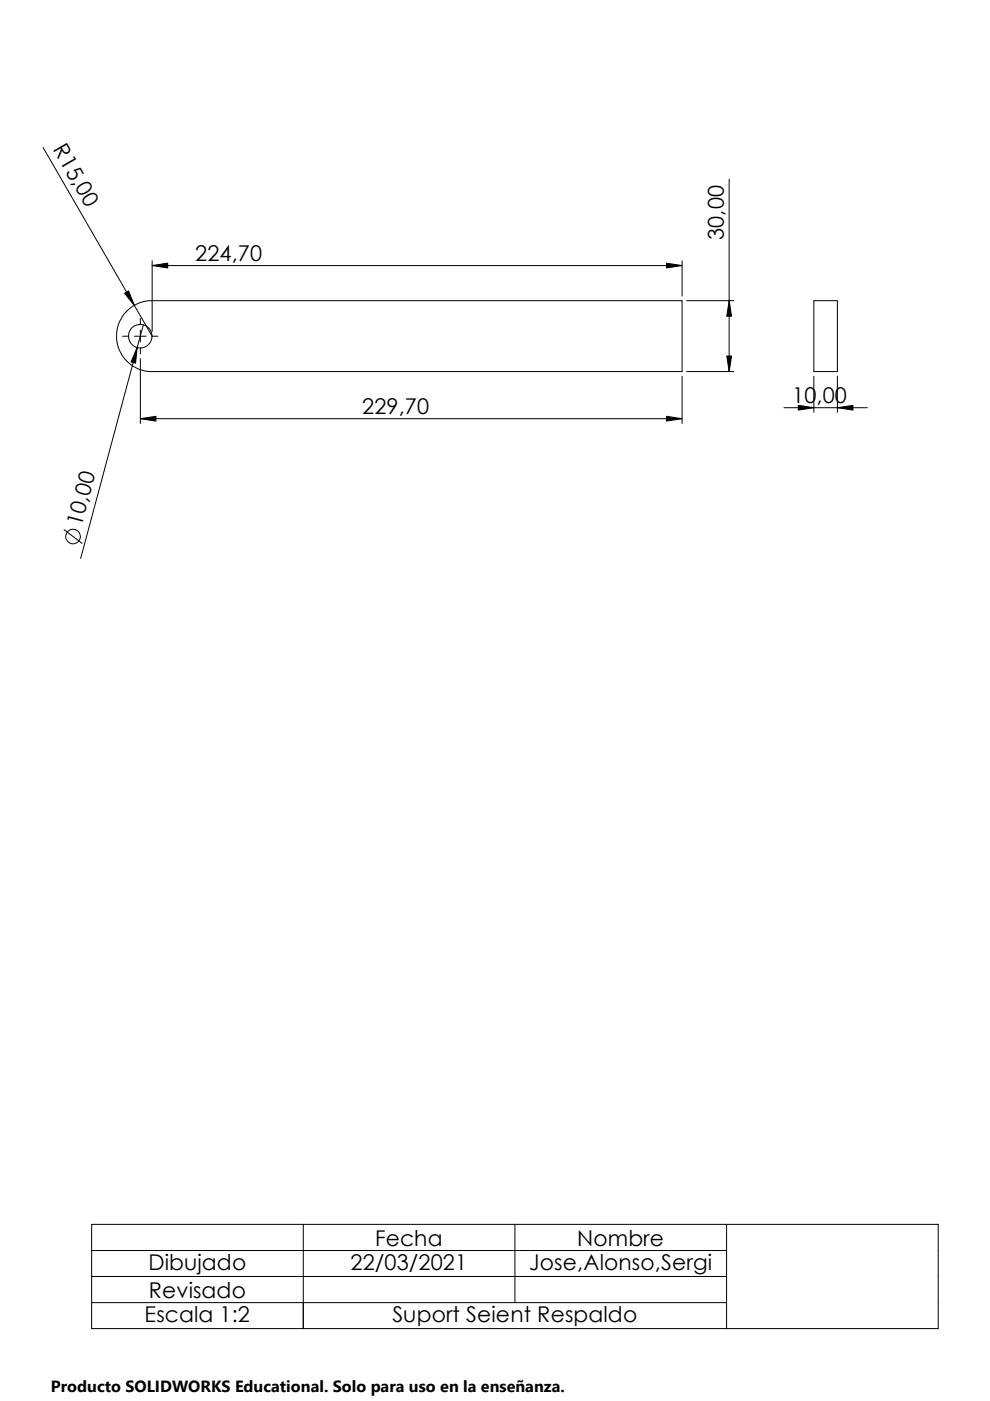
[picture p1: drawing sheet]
<svg xmlns="http://www.w3.org/2000/svg" width="210mm" height="297mm" viewBox="0 0 210 297" stroke-linecap="round" stroke-linejoin="round" font-family="sans-serif">
<g fill="none" stroke="#000" stroke-width=".21">
<path d="M9.1 31.3l23.2 40h1.2M154.6 38v40.8M32.3 56.3l3.3-.5v1zM32.3 55.3v15M32.3 56.3h112.3M141.3 55.8l3.3 .5-3.3 .5zM144.6 55.3v7.5M26 71.3h1.3M26.4 62.2l.9-.5 1.2 3.1zM28.5 71.3h2.5M29.1 73.7l-.4 3.3-.9-.3zM29.8 67.5v1.3"/>
<path d="M29.8 70v2.5M29.8 73.8v1.2M29.8 76v13.8M30.4 68.9l-13.3 49.5M32.2 78.8l-1.1-.1-1.6-.4-1.4-.7-1-.8-1.2-1.4-.7-1.4-.5-2v-1.5l.2-1.2 .3-.8 .9-1.7 1-1.1 1-.8 1.4-.7 1.6-.4h113.5v15h-112.3M144.6 79.8v10M145.6 63.8h10M145.6 78.8h10M154.1 75.5h1l-.5 3.3zM154.6 63.8l.5 3.3h-1zM172.6 63.8h4.9v15h-4.9zM172.6 79.8v7.6"/>
<path d="M177.5 79.8v7.6M29.8 88.8l3.3-.5v1zM29.8 88.8h114.8M141.3 88.3l3.3 .5-3.3 .5zM166.2 86.4h17.7M169.2 85.9l3.4 .5-3.4 .6zM177.5 86.4l3.3-.5v1.1zM13.6 112.3l3.8 2.9M19.4 259.6h179.5v22.1h-179.5zM64.3 259.6v22.1M109.2 259.6v16.6M154.1 259.6v22.1"/>
<path d="M19.4 265.1h134.7M19.4 270.6h134.7M19.4 276.2h134.7"/>
<circle cx="29.7" cy="71.3" r="2.51"/>
<circle cx="15.5" cy="113.8" r="1.56"/>
</g>
<path d="M32.3 56.3l3.3-.5v1zM141.3 55.8l3.3 .5-3.3 .5zM26.4 62.2l.9-.5 1.2 3.1zM29.1 73.7l-.4 3.3-.9-.3zM154.1 75.5h1l-.5 3.3zM154.6 63.8l.5 3.3h-1zM29.8 88.8l3.3-.5v1zM141.3 88.3l3.3 .5-3.3 .5zM169.2 85.9l3.4 .5-3.4 .6zM177.5 86.4l3.3-.5v1.1z" fill="#000"/>
<path d="M10.8 291.5h104.2v5.5h-104.2z" fill="#fff"/>
<g font-size="4.6">
<text x="11.1" y="31.7" transform="rotate(60 11.1 31.7)">R15,00</text>
<text x="153.5" y="50.9" transform="rotate(-90 153.5 50.9)">30,00</text>
<text x="41.4" y="55.4">224,70</text>
<text x="76.8" y="87.8">229,70</text>
<text x="168" y="85.5">10,00</text>
<text x="17.3" y="111.7" transform="rotate(-75 17.3 111.7)">10,00</text>
<text x="31.5" y="269.2">Dibujado</text>
<text x="74.3" y="269.2">22/03/2021</text>
<text x="79.5" y="264.1">Fecha</text>
<text x="112.2" y="269.2">Jose,Alonso,Sergi</text>
<text x="122.3" y="264.1">Nombre</text>
<text x="31.5" y="275.2">Revisado</text>
<text x="30.6" y="280.2">Escala 1:2</text>
<text x="83.2" y="280.2">Suport Seient Respaldo</text>
</g>
<text font-size="3.4" x="10.8" y="295.2">Producto SOLIDWORKS Educational. Solo para uso en la enseñanza.</text>
</svg>
